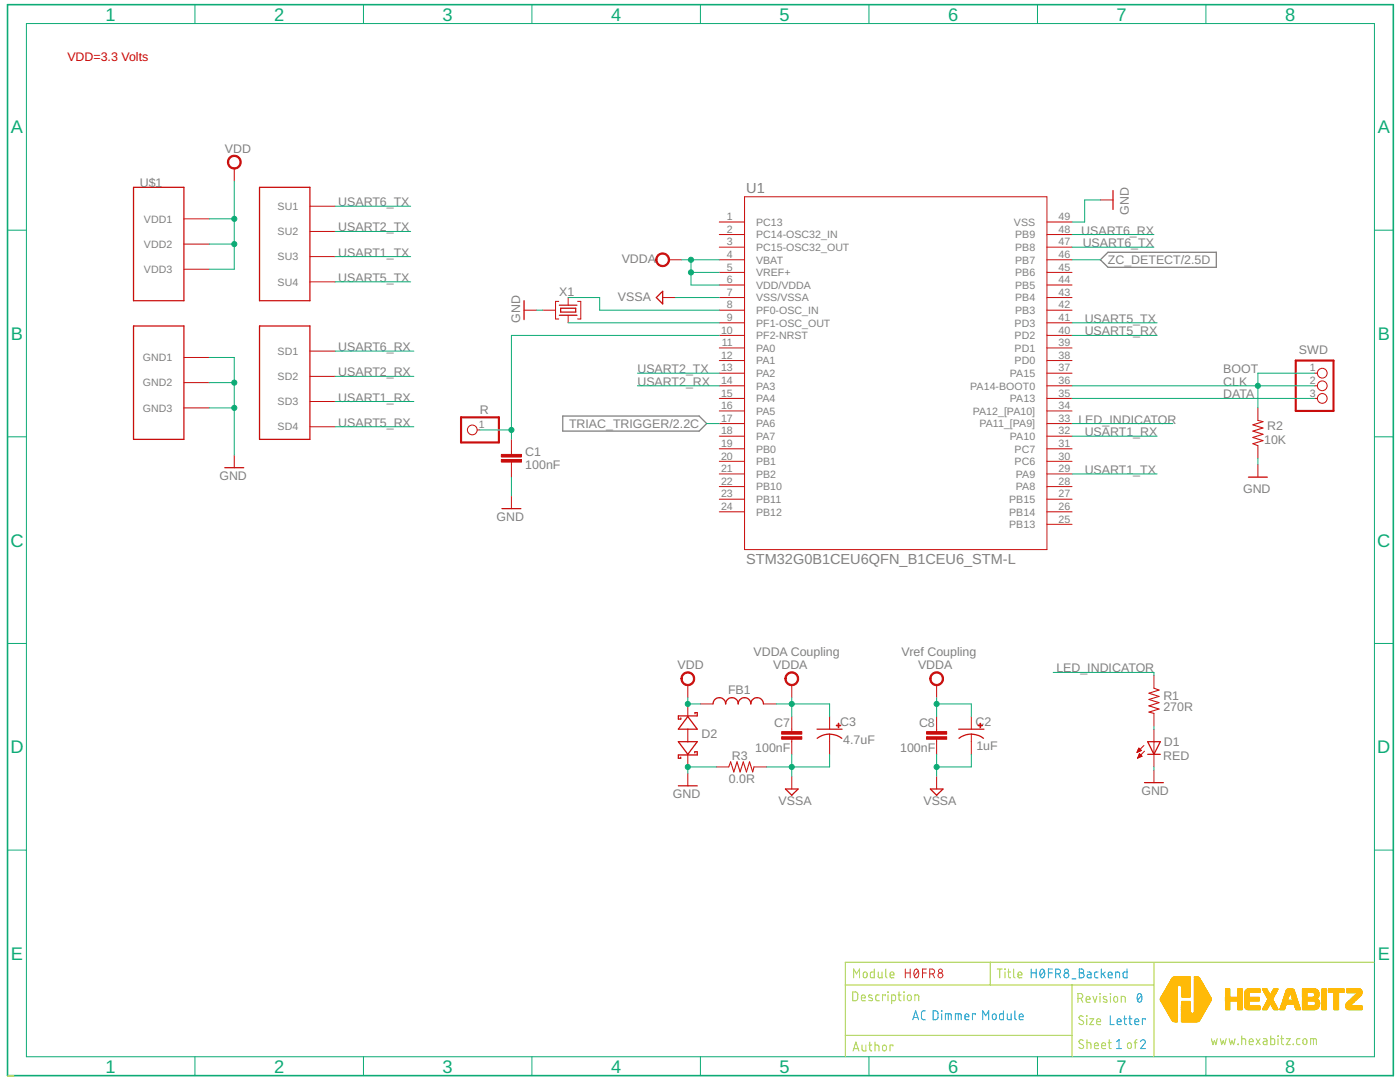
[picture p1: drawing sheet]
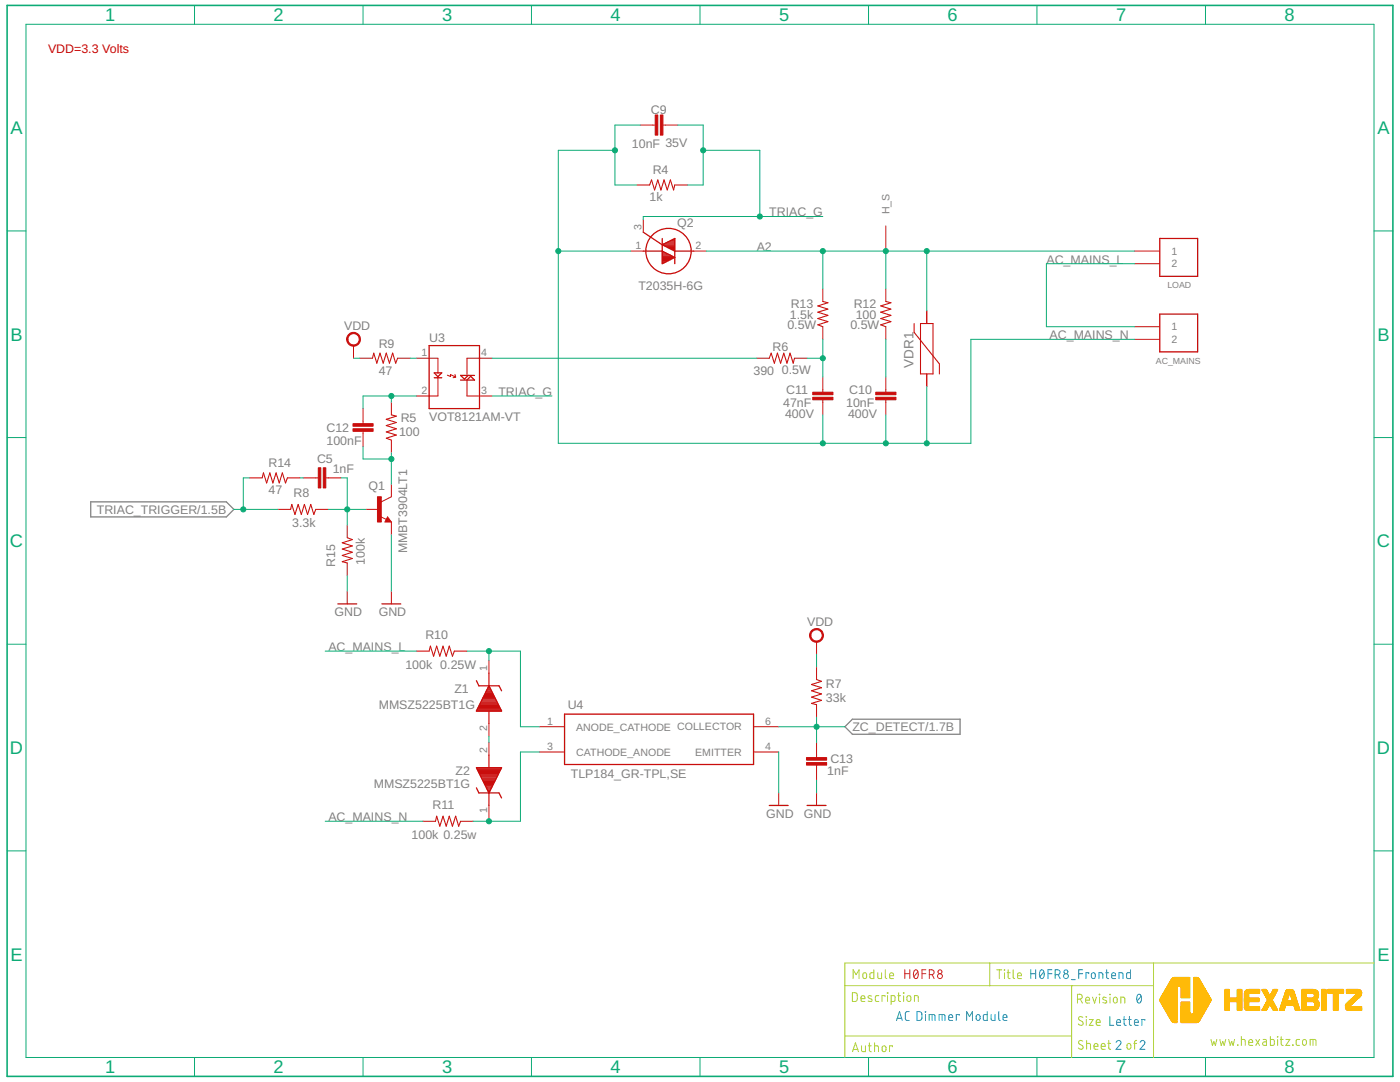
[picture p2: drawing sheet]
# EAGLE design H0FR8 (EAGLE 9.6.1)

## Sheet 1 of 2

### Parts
C1  100nF  C-0603  [C-0603]
C2  1uF  C-0805-POL  [C-0805-POL]
C3  4.7uF  C-0805-POL  [C-0805-POL]
C7  100nF  C-0603  [C-0603]
C8  100nF  C-0603  [C-0603]
D1  RED  VLMS1300-GS08  [VLMS1300-GS08]
D2  BOURNS_CDSOD323-T03SCBOURNS_CDSOD323-T03SC_0_0  [BOURNS_CDSOD323-T03SC_0]
FB1  FB-0603  [FB-0603]
R  R  PINHD-1X1  [1X01]
R1  270R  R-0603  [R-0603]
R2  10K  R-0603  [R-0603]
R3  0.0R  R-0603  [R-0603]
SWD  PINHD-1X3  [1X03]
TRIMBLE-LOGO2  HEXA-LOGO  [HEXA-LOGO]
U1  STM32G0B1CEU6QFN_B1CEU6_STM-L  [QFN_B1CEU6_STM-L]
U$1  HEXABIT_17.32_X3_NO_P1_P2_P3_P4_P5_P6_P11_P12  [HEXABIT_17.32_X3_NO_P1_P2_P3_P4_P5_P6_P11_P12]
X1  XTALL_CSTCE8M00G52  [XTALL_CSTCE8M00G52]

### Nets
CLK: R2.2 SWD.1 SWD.2 U1.36(PA14-BOOT0)
DATA: SWD.3 U1.35(PA13)
GND: C1.2 D1.C D2.2(C) R2.1 R3.1 U1.49(VSS) U$1.PAD_PD12(GND1) U$1.PAD_PD17(GND2) U$1.PAD_PD19(GND3) X1.P$2 ; also sheet 2
LED_INDICATOR: R1.1 U1.33(PA11_[PA9])
N$1: D1.A R1.2
N$2: C1.1 R.1 U1.10(PF2-NRST)
N$5: U1.9(PF1-OSC_OUT) X1.P$1
N$6: U1.8(PF0-OSC_IN) X1.P$3
TRIAC_TRIGGER: U1.17(PA6) ; also sheet 2
USART1_RX: U1.32(PA10) U$1.PAD_PD2(SD3)
USART1_TX: U1.29(PA9) U$1.PAD_PU2(SU3)
USART2_RX: U1.14(PA3) U$1.PAD_PD1(SD2)
USART2_TX: U1.13(PA2) U$1.PAD_PU1(SU2)
USART5_RX: U1.40(PD2) U$1.PAD_PD8(SD4)
USART5_TX: U1.41(PD3) U$1.PAD_PU8(SU4)
USART6_RX: U1.48(PB9) U$1.PAD_PD3(SD1)
USART6_TX: U1.47(PB8) U$1.PAD_PU3(SU1)
VDD: D2.1(A) FB1.1 U$1.PAD_PU12(VDD1) U$1.PAD_PU17(VDD2) U$1.PAD_PU19(VDD3) ; also sheet 2
VDDA: C2.1(+) C3.1(+) C7.1 C8.1 FB1.2 U1.4(VBAT) U1.5(VREF+) U1.6(VDD/VDDA)
VSSA: C2.2(-) C3.2(-) C7.2 C8.2 R3.2 U1.7(VSS/VSSA)
ZC_DETECT: U1.46(PB7) ; also sheet 2
Unconnected: U1.1(PC13) U1.2(PC14-OSC32_IN) U1.3(PC15-OSC32_OUT) U1.11(PA0) U1.12(PA1) U1.15(PA4) U1.16(PA5) U1.18(PA7) U1.19(PB0) U1.20(PB1) U1.21(PB2) U1.22(PB10) U1.23(PB11) U1.24(PB12) U1.25(PB13) U1.26(PB14) U1.27(PB15) U1.28(PA8) U1.30(PC6) U1.31(PC7) U1.34(PA12_[PA10]) U1.37(PA15) U1.38(PD0) U1.39(PD1) U1.42(PB3) U1.43(PB4) U1.44(PB5) U1.45(PB6)

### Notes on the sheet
- VDD=3.3 Volts
- BOOT
- VDDA Coupling | Vref Coupling
- Module | H0FR8 | Title | H0FR8_Backend
- Description | Revision | 0
- AC Dimmer Module
- Size | Letter
- www.hexabitz.com
- Author | Sheet   of | 1 | 2
- C:/Users/Admin/Desktop/logodraft.bmp

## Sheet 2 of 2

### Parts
AC_MAINS  1546111-2  [1546111-2]
C5  1nF  C-0603  [C-0603]
C9  10nF  C-0603  [C-0603]
C10  10nF  C-0805  [C-0805]
C11  47nF  C-0805  [C-0805]
C12  100nF  C-0603  [C-0603]
C13  1nF  C-0603  [C-0603]
LOAD  1546111-2  [1546111-2]
Q1  MMBT3904LT1  [MMBT3904LT1]
Q2  T2035H-6G  [T2035H6G]
R4  1k  R-0603  [R-0603]
R5  100  R-0603  [R-0603]
R6  390  R-0805  [R-0805]
R7  33k  R-0603  [R-0603]
R8  3.3k  R-0603  [R-0603]
R9  47  R-0603  [R-0603]
R10  100k  R-0805  [R-0805]
R11  100k  R-0805  [R-0805]
R12  100  R-0805  [R-0805]
R13  1.5k  R-0805  [R-0805]
R14  47  R-0603  [R-0603]
R15  100k  R-0603  [R-0603]
U3  VOT8121AM-VT  [SOIC254P675X240-4N]
U4  TLP184_GR-TPL,SE  [SOIC254P700X230-4N]
U$2  FK244D2PAK  [FK244D2PAK]
VDR1  V275LA4P  [LA_07MM_LOW_LTF]
Z1  MMSZ5225BT1G  [SOD3716X135N]
Z2  MMSZ5225BT1G  [SOD3716X135N]

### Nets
A2 [AC]: LOAD.1 Q2.2(MT2) R12.2 R13.2 U$2.P$1(H_S) U$2.P$2(H_S) VDR1.2
AC_MAINS_L [AC]: AC_MAINS.1 LOAD.2 R10.2
AC_MAINS_N [AC]: AC_MAINS.2 C9.2 C10.2 C11.2 Q2.1(MT1) R4.1 R11.2 VDR1.1
GND: C13.2 Q1.2(E) R15.2 U4.4(EMITTER) ; also sheet 1
N$3: R9.1 U3.1(A)
N$4: C10.1 R12.1
N$7: C11.1 R6.2 R13.1
N$8: R6.1 U3.4(MT2)
N$9: C5.2 R14.1
N$10: C12.1 R5.2 U3.2(C)
N$11: C12.2 Q1.3(C) R5.1
N$12: Z1.2(A) Z2.2(A)
N$13: C5.1 Q1.1(B) R8.1 R15.1
N$15: R10.1 U4.1(ANODE_CATHODE) Z1.1(K)
N$16: R11.1 U4.3(CATHODE_ANODE) Z2.1(K)
TRIAC_G: C9.1 Q2.3(G) R4.2 U3.3(MT1)
TRIAC_TRIGGER: R8.2 R14.2 ; also sheet 1
VDD: R7.1 R9.2 ; also sheet 1
ZC_DETECT: C13.1 R7.2 U4.6(COLLECTOR) ; also sheet 1

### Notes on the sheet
- VDD=3.3 Volts
- Module | H0FR8 | Title | H0FR8_Frontend
- Description | Revision | 0
- AC Dimmer Module
- Size | Letter
- www.hexabitz.com
- Author | Sheet   of | 2 | 2

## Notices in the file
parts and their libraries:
HEXABITZ_RCLS: COPYRIGHT: Copyright (C) 2024 Ultra Librarian. All rights reserved.
HEXABITZ_ICs: COPYRIGHT: Copyright (C) 2021 Ultra Librarian. All rights reserved.
